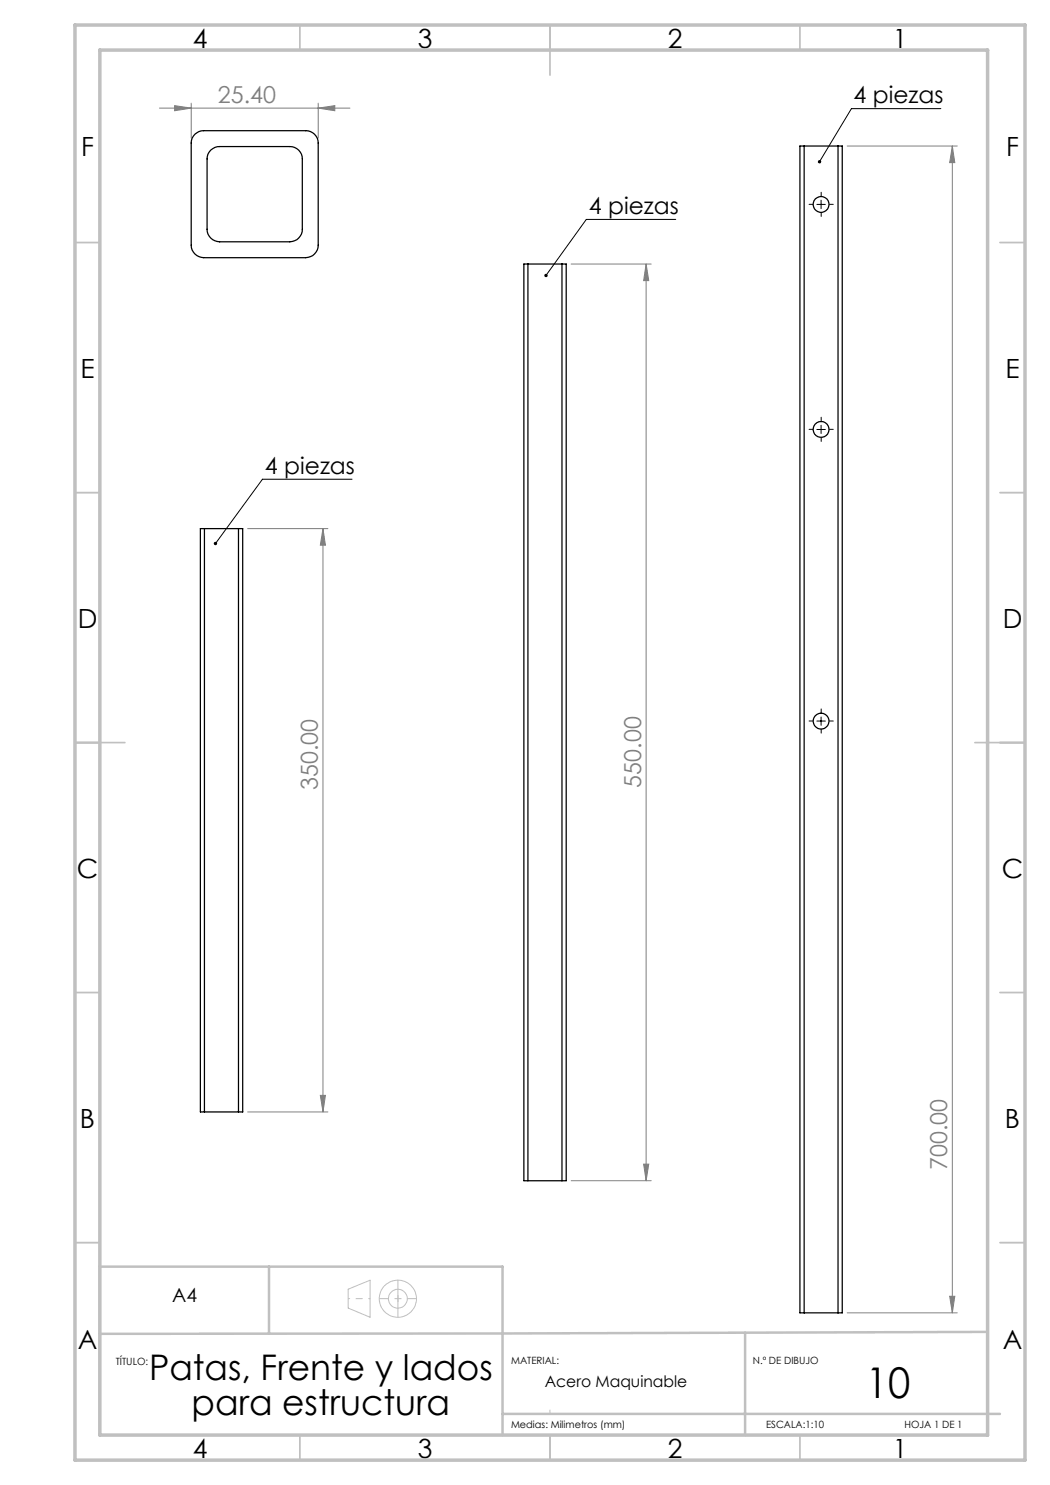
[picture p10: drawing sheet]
<svg xmlns="http://www.w3.org/2000/svg" width="210mm" height="297mm" viewBox="0 0 210 297" stroke-linecap="round" stroke-linejoin="round" font-family="sans-serif">
<g fill="none" stroke="#c0c0c0" stroke-width=".2">
<path d="M69.6 257.8l4.4-1.8v7.5l-4.4-1.9zM110 282v.8"/>
<circle cx="79.6" cy="259.7" r="3.7"/>
<circle cx="79.6" cy="259.7" r="1.89"/>
</g>
<g fill="none" stroke="#808080" stroke-width=".2">
<path d="M31.9 21.6h38.1M34.9 21.1l3.3 .5-3.3 .6zM38.2 20.6v7M63.6 21.6l3.4-.5v1.1zM63.6 20.6v7M169.4 29.2h22.1M190.5 29.2v233.4M190.5 29.2l.5 3.3h-1.1zM114.2 52.8h16M129.2 52.8l.6 3.3h-1.1zM129.2 52.8v183.3M49.5 105.7h16.1"/>
<path d="M64.6 105.7v116.7M64.6 105.7l.5 3.3h-1zM64.1 219.1h1l-.5 3.3zM49.5 222.4h16.1M114.2 236.1h16M128.7 232.8h1.1l-.6 3.3zM189.9 259.3h1.1l-.5 3.3zM169.4 262.6h22.1"/>
</g>
<path d="M164.2 39.2v-.8M162.6 40.9h-.8M164.2 42.5v.8M165.9 40.9h.8M162.6 85.9h-.8M164.2 84.2v-.8M164.2 87.5v.8M165.9 85.9h.8M162.6 144.2h-.8M164.2 142.5v-.7M164.2 145.9v.7M165.9 144.2h.8" fill="none" stroke="#000" stroke-width=".2" stroke-dasharray="15.2 1.3 1.3 1.3"/>
<path d="M188.2 21.7h-17.9l-6.4 10.6M135.1 43.9h-17.8l-8.1 11.2M163.4 40.9h1.7M164.2 40v1.7M70.4 95.8h-17.9l-9.4 12.9M163.4 85.9h1.7M164.2 85.1v1.6M163.4 144.2h1.7M164.2 143.4v1.7" fill="none" stroke="#000" stroke-width=".2"/>
<path d="M75.9 259.7h7.4M79.6 263.4v-7.4" fill="none" stroke="#c0c0c0" stroke-width=".2" stroke-dasharray="15.2 1.3 1.3 1.3" stroke-dashoffset="13.4"/>
<path d="M79.6 257.8v3.8" fill="none" stroke="#c0c0c0" stroke-width=".2" stroke-dasharray="15.2 1.3 1.3 1.3"/>
<path d="M74 259.7h-4.3" fill="none" stroke="#c0c0c0" stroke-width=".2" stroke-dasharray="15.2 1.3 1.3 1.3" stroke-dashoffset="15"/>
<g fill="none" stroke="#c0c0c0" stroke-width=".35">
<path d="M60 5v5M110 5v10M160 5v5M15 48.5h5M200 48.5h5M15 98.5h5M200 98.5h5M15 148.5h10M195 148.5h10M15 198.5h5M200 198.5h5M15 248.5h5"/>
<path d="M200 248.5h5M60 287v5M110 287v5M160 287v5"/>
</g>
<path d="M53.8 253.3v13.4M149 266.6v20.4M197.5 266.4l-97 .3-80.5 .1M20 287v-33.7h80.5v33.7M100.5 282.8h99.5" fill="none" stroke="#c0c0c0" stroke-width=".5"/>
<path d="M15 5h190v287h-190zM20 10h177.5v277h-177.5z" fill="none" stroke="#c0c0c0" stroke-width=".7"/>
<path d="M163.7 32.1l-.1 .2 .1 .3 .2-.3-.2 .3a.34 .34 0 0 0 .6-.3 .34 .34 0 0 0-.6-.2zM109 54.9l-.1 .3 .1 .2 .2-.3-.2 .3a.34 .34 0 0 0 .5-.1 .34 .34 0 0 0-.1-.4 .34 .34 0 0 0-.4 0zM42.9 108.4l-.1 .5 .3-.2-.2 .3a.34 .34 0 0 0 .5-.1 .34 .34 0 0 0-.1-.5 .34 .34 0 0 0-.4 0z" fill="#000"/>
<g fill="#808080">
<path d="M128.7 232.8h1.1l-.6 3.3zM129.2 52.8l.6 3.3h-1.1z"/>
<path d="M190.5 29.2l.5 3.3h-1.1zM189.9 259.3h1.1l-.5 3.3z"/>
<path d="M64.6 105.7l.5 3.3h-1zM64.1 219.1h1l-.5 3.3z"/>
<path d="M34.9 21.1l3.3 .5-3.3 .6zM63.6 21.6l3.4-.5v1.1z"/>
</g>
<g fill="none" stroke="#000" stroke-width=".25">
<path d="M39 26.8a2.47 2.47 0 0 1 1.7-.7h20.4a2.47 2.47 0 0 1 2.5 2.5v20.4a2.53 2.53 0 0 1-2.5 2.5h-20.4a2.53 2.53 0 0 1-2.5-2.5v-20.4a2.32 2.32 0 0 1 .8-1.8zM42.2 30a2.47 2.47 0 0 1 1.7-.7h14.1a2.47 2.47 0 0 1 2.5 2.5v14.1a2.53 2.53 0 0 1-2.5 2.5h-14.1a2.53 2.53 0 0 1-2.5-2.5v-14.1a2.32 2.32 0 0 1 .8-1.8zM160.8 29.2h-.8v233.4h.8M160.8 29.2v233.4M160.8 29.2h6.8M167.6 29.2h.9v233.4h-.9M167.6 29.2v233.4M105.6 52.8h-.8v183.3h.8M105.6 52.8v183.3M105.6 52.8h6.8M112.4 52.8h.8v183.3h-.8M112.4 52.8v183.3"/>
<path d="M40.9 105.7h-.8v116.7h.8M40.9 105.7v116.7M40.9 105.7h6.8M47.7 105.7h.8v116.7h-.8M47.7 105.7v116.7M40.9 222.4h6.8M105.6 236.1h6.8M160.8 262.6h6.8"/>
<circle cx="164.2" cy="40.9" r="1.59"/>
<circle cx="164.2" cy="85.9" r="1.59"/>
<circle cx="164.2" cy="144.2" r="1.59"/>
</g>
<text font-size="8.5" x="173.1" y="279.6">10</text>
<g font-size="7.1">
<text x="29.8" y="276">Patas, Frente y lados</text>
<text x="38.3" y="283.1">para estructura</text>
</g>
<g font-size="5.3">
<text x="38.5" y="9.5">4</text>
<text x="83.5" y="9.5">3</text>
<text x="133.6" y="9.5">2</text>
<text x="178.6" y="9.5">1</text>
<text x="16.2" y="31.3">F</text>
<text x="201.2" y="31.3">F</text>
<text x="16.1" y="75.5">E</text>
<text x="201.1" y="75.5">E</text>
<text x="15.5" y="125.5">D</text>
<text x="200.5" y="125.5">D</text>
<text x="15.4" y="175.5">C</text>
<text x="200.4" y="175.5">C</text>
<text x="16" y="225.5">B</text>
<text x="201" y="225.5">B</text>
<text x="15.5" y="269.8">A</text>
<text x="200.5" y="269.8">A</text>
<text x="38.5" y="291.5">4</text>
<text x="83.5" y="291.5">3</text>
<text x="133.6" y="291.5">2</text>
<text x="178.6" y="291.5">1</text>
</g>
<g font-size="4.7" fill="#808080">
<text x="43.6" y="20.6">25.40</text>
<text x="63.6" y="158" transform="rotate(-90 63.6 158)">350.00</text>
<text x="128.2" y="157.5" transform="rotate(-90 128.2 157.5)">550.00</text>
<text x="189.5" y="234" transform="rotate(-90 189.5 234)">700.00</text>
</g>
<g font-size="4.7">
<text x="170.7" y="20.7">4 piezas</text>
<text x="117.8" y="42.8">4 piezas</text>
<text x="53" y="94.8">4 piezas</text>
</g>
<text font-size="3.9" x="34.4" y="260.4">A4</text>
<text font-size="3.2" x="108.9" y="277.4">Acero Maquinable</text>
<g font-size="2">
<text x="23.2" y="273">TÍTULO:</text>
<text x="102.2" y="272.9">MATERIAL:</text>
<text x="150.6" y="272.9">N.º DE DIBUJO</text>
<text x="102.2" y="285.6">Medias: Milimetros (mm)</text>
<text x="153.2" y="285.6">ESCALA:1:10</text>
<text x="180.9" y="285.6">HOJA 1 DE 1</text>
</g>
</svg>
